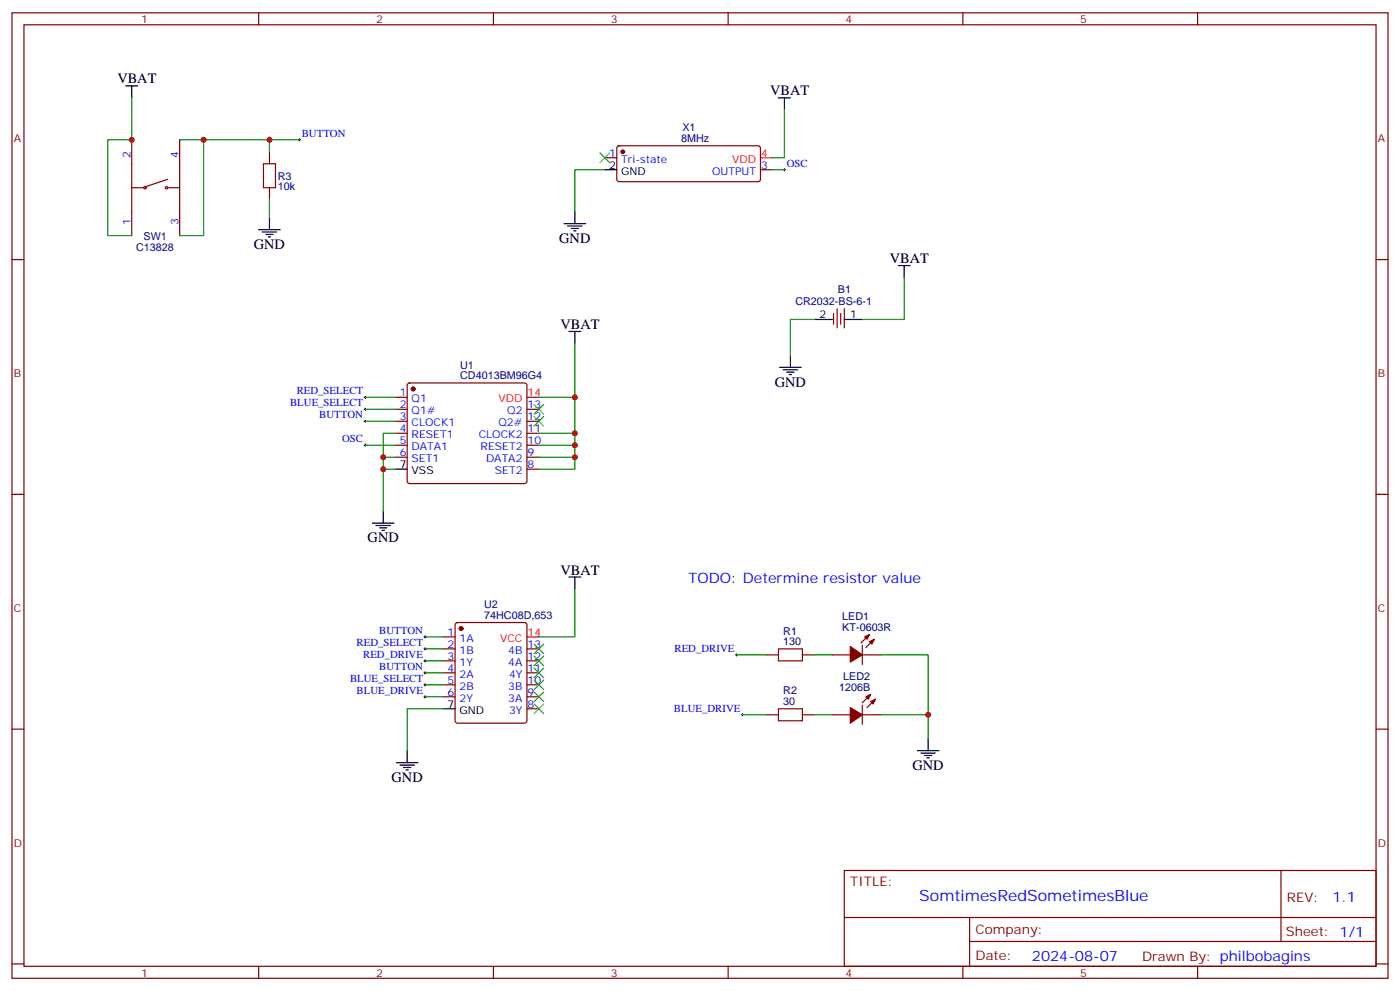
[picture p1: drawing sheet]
<svg xmlns="http://www.w3.org/2000/svg" width="412mm" height="292mm" viewBox="0 0 412 292" stroke-linecap="round" stroke-linejoin="round" font-family="sans-serif">
<g fill="none" stroke="#870000" stroke-width=".35">
<path d="M3.5 3.8h405.4v284.3h-405.4zM7.1 7.3h398.2v277.3h-398.2zM76.2 3.8v3.5M145.3 3.8v3.5M214.5 3.8v3.5M283.6 3.8v3.5M352.8 3.8v3.5M38.8 55.3h3.5M38.8 41.2v28.2M49.4 52.8l-6.4 2.1M49.4 55.3h3.5M52.9 41.2v28.2"/>
<path d="M79.4 44.7v3.5M79.4 55.3v3.5M178.2 46.5h3.5M181.9 43.1l.5-.2 41.2 .1 .4 .6v9.2l-.2 .5-.5 .2h-40.9l-.5-.2-.2-.5v-9.2zM224 50h3.5M3.5 76.4h3.6M405.3 76.4h3.6M245.5 92.3v3.2M246.6 90.9v5.7M247.6 92.3v3.2M248.7 90.9v5.7M116.4 117h3.5"/>
<path d="M120.2 113l.4-.2h33.9l.5 .2 .2 .5v28.2l-.2 .5-.5 .2h-33.9l-.4-.2-.3-.5v-28.2zM116.4 120.5h3.5M116.4 124.1h3.5M116.4 127.6h3.5M116.4 131.1h3.5M116.4 134.7h3.5M155.2 120.5h3.5M155.2 124.1h3.5M155.2 127.6h3.5M155.2 131.1h3.5M155.2 134.7h3.5M155.2 138.2h3.5"/>
<path d="M3.5 145.6h3.6M405.3 145.6h3.6M130.5 187.6h3.6M130.5 191.1h3.6M130.5 194.6h3.6M130.5 198.2h3.6M134.3 183.5l.5-.2h19.7l.5 .2 .2 .5v28.3l-.2 .5-.5 .2h-19.7l-.5-.3-.2-.4v-28.3zM155.2 191.1h3.5M155.2 194.6h3.5M155.2 198.2h3.5M225.8 192.9h3.5M236.4 192.9h3.5"/>
<path d="M245.2 192.9h5.3M254 192.9h5.3M254 190v5.7M256.1 186.9l-2.5 2.4M257.5 188.3l-2.4 2.4M3.5 214.7h3.6M130.5 201.7h3.6M130.5 205.2h3.6M155.2 201.7h3.5M155.2 205.2h3.5M155.2 208.7h3.5M225.8 210.5h3.5"/>
<path d="M236.4 210.5h3.5M245.2 210.5h5.3M254 210.5h5.3M254 207.7v5.6M256.5 204.5l-2.5 2.5M257.9 205.9l-2.5 2.5M405.3 214.7h3.6M248.7 256.4h156.6v28.2h-156.6zM377.3 256.4v20.9M248.7 270.2h156.5M285.6 277.3h119.6M285.6 270.2v14.1"/>
<path d="M3.5 283.9h3.6M76.2 284.6v3.5M145.3 284.6v3.5M214.5 284.6v3.5M283.6 284.6v3.5M352.8 284.6v3.5M405.3 283.9h3.6"/>
<circle cx="42.7" cy="55.3" r=".35"/>
<circle cx="49" cy="55.3" r=".35"/>
</g>
<g fill="#870000" stroke="#870000" stroke-width=".35">
<path d="M256.1 189l1.4-.7-.7 1.4z"/>
<path d="M254.7 187.6l1.4-.7-.7 1.4z"/>
<path d="M250.5 190.4l3.5 2.5-3.5 2.1z"/>
<path d="M250.5 208.4l3.5 2.1-3.5 2.5z"/>
<path d="M255.1 205.2l1.4-.7-.7 1.4z"/>
<path d="M256.5 206.6l1.4-.7-.7 1.4z"/>
<circle cx="135.8" cy="185.1" r=".53"/>
<circle cx="183.4" cy="44.7" r=".53"/>
<circle cx="121.7" cy="114.5" r=".53"/>
</g>
<g fill="none" stroke="#000" stroke-width=".35">
<path d="M37 25.3h3.6M38.8 25.3v3.5M229.3 28.8h3.5M231.1 28.8v3.5M178.2 50h3.5M76.2 67.6h6.3M77.3 68.3h4.2M78.3 69h2.1M79 69.7h.7M79.4 64.1v3.5M166.2 65.9h6.3M167.2 66.6h4.2"/>
<path d="M168.3 67.3h2.1M169 68h.7M169.3 62.3v3.6M264.6 78.2h3.5M266.3 78.2v3.5M167.6 97.6h3.5M169.3 97.6v3.5M239.9 94.1h5.3M248.7 94.1h5.3M229.7 108.2h6.3M230.7 108.9h4.2M231.8 109.6h2.1"/>
<path d="M232.5 110.3h.7M232.8 104.7v3.5M116.4 138.2h3.5M109.7 154.1h6.4M110.8 154.8h4.2M111.8 155.5h2.1M112.5 156.2h.7M112.9 150.5v3.6M167.6 169.9h3.5M169.3 169.9v3.6M130.5 208.7h3.6M273.4 217.6v3.5"/>
<path d="M116.8 224.6h6.3M117.8 225.3h4.3M118.9 226h2.1M119.6 226.7h.7M119.9 221.1v3.5M270.2 221.1h6.4M271.3 221.8h4.2M272.3 222.5h2.2M273 223.2h.8"/>
</g>
<path d="M224 46.5h3.5M155.2 117h3.5M155.2 187.6h3.5" fill="none" stroke="#f00" stroke-width=".35"/>
<g fill="none" stroke="#008700" stroke-width=".35">
<path d="M38.8 28.8v12.4h-7.1v28.2h7.1M231.1 32.3v14.2h-3.6M52.9 41.2h26.5M60 41.2v28.2h-7.1M79.4 58.8v5.3M88.2 41.2h-8.8v3.5M178.2 50h-8.9v12.3M227.5 50h3.6M239.9 94.1h-7.1v10.6M266.3 81.7v12.4h-12.3M107.6 117h8.8M169.3 101.1v15.9h-10.6"/>
<path d="M169.3 117v10.6h-10.6M107.6 120.5h8.8M107.6 131.1h8.8M107.6 124.1h8.8M116.4 138.2h-3.5v12.3M116.4 134.7h-3.5v3.5M116.4 127.6h-3.5v7.1M169.3 127.6v3.5h-10.6M169.3 131.1v3.6h-10.6M169.3 134.7v3.5h-10.6M169.3 173.5v14.1h-10.6M125.2 194.6h5.3"/>
<path d="M125.2 198.2h5.3M125.2 187.6h5.3M125.2 191.1h5.3M217 192.9h8.8M239.9 192.9h5.3M259.3 192.9h14.1v17.6M125.2 205.2h5.3M125.2 201.7h5.3M130.5 208.7h-10.6v12.4M218.7 210.5h7.1M239.9 210.5h5.3M259.3 210.5h14.1v7.1"/>
</g>
<g fill="none" stroke="#000" stroke-width=".29">
<path d="M87.8 41.2h.7M88.2 40.8v.7M230.7 50h.7M231.1 49.6v.7M107.2 117h.7M107.6 116.7v.7M107.2 120.5h.7M107.2 124.1h.7M107.2 131.1h.7M107.6 120.2v.7M107.6 123.7v.7M107.6 130.8v.7"/>
<path d="M124.9 194.6h.7M124.9 187.6h.7M124.9 198.2h.7M124.9 191.1h.7M125.2 187.2v.7M125.2 190.7v.8M125.2 194.3v.7M125.2 197.8v.7M216.6 192.9h.7M217 192.5v.7M124.9 205.2h.7M124.9 201.7h.7"/>
<path d="M125.2 201.3v.7M125.2 204.9v.7M218.4 210.5h.7M218.7 210.1v.8"/>
</g>
<g fill="none" stroke="#3c3" stroke-width=".35">
<path d="M176.7 45l2.9 2.9M179.6 45l-2.9 2.9M157.3 119.1l2.9 2.9M160.2 119.1l-2.9 2.9M157.3 122.7l2.9 2.8M160.2 122.7l-2.9 2.8M157.3 196.7l2.9 2.9M157.3 193.2l2.9 2.8M157.3 189.7l2.9 2.8M160.2 196.7l-2.9 2.9M160.2 193.2l-2.9 2.8M160.2 189.7l-2.9 2.8"/>
<path d="M157.3 207.3l2.9 2.8M157.3 203.8l2.9 2.8M157.3 200.3l2.9 2.8M160.2 207.3l-2.9 2.8M160.2 203.8l-2.9 2.8M160.2 200.3l-2.9 2.8"/>
</g>
<path d="M77.6 48.2h3.5v7.1h-3.5zM229.3 191.1h7.1v3.5h-7.1zM229.3 208.7h7.1v3.6h-7.1z" fill="none" stroke="#a10000" stroke-width=".35"/>
<g fill="#c00">
<circle cx="79.4" cy="41.2" r=".88"/>
<circle cx="38.8" cy="41.2" r=".88"/>
<circle cx="60" cy="41.2" r=".88"/>
<circle cx="169.3" cy="117" r=".88"/>
<circle cx="169.3" cy="127.6" r=".88"/>
<circle cx="169.3" cy="131.1" r=".88"/>
<circle cx="169.3" cy="134.7" r=".88"/>
<circle cx="273.4" cy="210.5" r=".88"/>
<circle cx="112.9" cy="138.2" r=".88"/>
<circle cx="112.9" cy="134.7" r=".88"/>
</g>
<text font-size="4.6" fill="#00f" x="270.8" y="265.4">SomtimesRedSometimesBlue</text>
<g font-size="4.2">
<text x="34.6" y="24.6">VBAT</text>
<text x="226.8" y="28.1">VBAT</text>
<text x="164.7" y="71.5">GND</text>
<text x="74.8" y="73.3">GND</text>
<text x="262.1" y="77.5">VBAT</text>
<text x="165.1" y="96.9">VBAT</text>
<text x="228.2" y="113.8">GND</text>
<text x="108.3" y="159.7">GND</text>
<text x="165.1" y="169.2">VBAT</text>
<text x="268.8" y="226.7">GND</text>
<text x="115.4" y="230.3">GND</text>
</g>
<g font-size="4.2" fill="#00f">
<text x="202.8" y="171.7">TODO: Determine resistor value</text>
<text x="392.5" y="265.6">1.1</text>
<text x="304" y="283">2024-08-07</text>
</g>
<g font-size="3.9" fill="#800">
<text x="250.5" y="260.9">TITLE:</text>
<text x="379.1" y="265.6">REV:</text>
<text x="287.4" y="275.1">Company:</text>
<text x="378.7" y="275.8">Sheet: 1/1</text>
<text x="287.4" y="282.8">Date:</text>
<text x="336.4" y="282.9">Drawn By: philbobagins</text>
</g>
<g font-size="3.2" fill="#800">
<text x="41.6" y="6.8">1</text>
<text x="110.8" y="6.8">2</text>
<text x="179.9" y="6.8">3</text>
<text x="249.1" y="6.8">4</text>
<text x="318.2" y="6.8">5</text>
<text x="4.1" y="41.9">A</text>
<text x="405.9" y="41.9">A</text>
<text x="4.1" y="111">B</text>
<text x="405.9" y="111">B</text>
<text x="4.1" y="180.2">C</text>
<text x="405.9" y="180.2">C</text>
<text x="4.1" y="249.3">D</text>
<text x="405.9" y="249.3">D</text>
<text x="41.6" y="287.6">1</text>
<text x="110.8" y="287.6">2</text>
<text x="179.9" y="287.6">3</text>
<text x="249.1" y="287.6">4</text>
<text x="318.2" y="287.6">5</text>
</g>
<g font-size="3.2" fill="#00f">
<text x="88.9" y="40.3">BUTTON</text>
<text x="38.5" y="46.5" transform="rotate(-90 38.5 46.5)">2</text>
<text x="52.6" y="46.5" transform="rotate(-90 52.6 46.5)">4</text>
<text x="179.5" y="46.1">1</text>
<text x="183" y="47.9">Tri-state</text>
<text x="209.7" y="51.4">OUTPUT</text>
<text x="224.2" y="49.6">3</text>
<text x="231.8" y="49.1">OSC</text>
<text x="38.5" y="66.1" transform="rotate(-90 38.5 66.1)">1</text>
<text x="52.6" y="66.1" transform="rotate(-90 52.6 66.1)">3</text>
<text x="85.5" y="119.7">BLUE_SELECT</text>
<text x="87.4" y="116.1">RED_SELECT</text>
<text x="117.8" y="116.7">1</text>
<text x="121.2" y="118.4">Q1</text>
<text x="94.1" y="123.2">BUTTON</text>
<text x="117.8" y="120.2">2</text>
<text x="117.8" y="123.7">3</text>
<text x="121.2" y="122">Q1#</text>
<text x="121.2" y="125.5">CLOCK1</text>
<text x="146.8" y="125.5">Q2#</text>
<text x="149.4" y="122">Q2</text>
<text x="155.4" y="123.7">12</text>
<text x="155.4" y="120.2">13</text>
<text x="100.8" y="130.2">OSC</text>
<text x="117.8" y="127.2">4</text>
<text x="117.8" y="130.8">5</text>
<text x="121.2" y="129">RESET1</text>
<text x="141" y="129">CLOCK2</text>
<text x="155.4" y="130.8">10</text>
<text x="155.4" y="127.2">11</text>
<text x="117.8" y="134.3">6</text>
<text x="121.2" y="132.5">DATA1</text>
<text x="121.2" y="136.1">SET1</text>
<text x="141.6" y="132.5">RESET2</text>
<text x="143.2" y="136.1">DATA2</text>
<text x="155.4" y="137.8">8</text>
<text x="155.4" y="134.3">9</text>
<text x="145.8" y="139.6">SET2</text>
<text x="105" y="190.2">RED_SELECT</text>
<text x="111.7" y="186.7">BUTTON</text>
<text x="131.9" y="187.2">1</text>
<text x="131.9" y="190.7">2</text>
<text x="135.4" y="189">1A</text>
<text x="155.4" y="190.7">13</text>
<text x="198.7" y="192">RED_DRIVE</text>
<text x="107" y="193.7">RED_DRIVE</text>
<text x="111.7" y="197.3">BUTTON</text>
<text x="131.9" y="194.3">3</text>
<text x="131.9" y="197.8">4</text>
<text x="135.4" y="192.5">1B</text>
<text x="135.4" y="196">1Y</text>
<text x="149.7" y="192.5">4B</text>
<text x="149.7" y="196">4A</text>
<text x="155.4" y="197.8">11</text>
<text x="155.4" y="194.3">12</text>
<text x="103.1" y="200.8">BLUE_SELECT</text>
<text x="131.9" y="201.3">5</text>
<text x="135.4" y="199.6">2A</text>
<text x="135.4" y="203.1">2B</text>
<text x="149.7" y="203.1">3B</text>
<text x="149.9" y="199.6">4Y</text>
<text x="155.4" y="201.3">10</text>
<text x="105" y="204.3">BLUE_DRIVE</text>
<text x="131.9" y="204.9">6</text>
<text x="135.4" y="206.6">2Y</text>
<text x="149.7" y="206.6">3A</text>
<text x="155.4" y="208.4">8</text>
<text x="155.4" y="204.9">9</text>
<text x="198.5" y="209.6">BLUE_DRIVE</text>
<text x="149.9" y="210.1">3Y</text>
</g>
<g font-size="3.2" fill="#000080">
<text x="200.7" y="41.9">8MHz</text>
<text x="201" y="38.7">X1</text>
<text x="81.8" y="52.9">R3</text>
<text x="81.8" y="56.1">10k</text>
<text x="42.3" y="70.5">SW1</text>
<text x="40.1" y="74.1">C13828</text>
<text x="234.3" y="89.9">CR2032-BS-6-1</text>
<text x="246.8" y="86.4">B1</text>
<text x="135.6" y="111.7">CD4013BM96G4</text>
<text x="135.6" y="108.5">U1</text>
<text x="142.6" y="179.1">U2</text>
<text x="142.6" y="182.3">74HC08D,653</text>
<text x="248.1" y="185.8">KT-0603R</text>
<text x="248.1" y="182.6">LED1</text>
<text x="230.7" y="190">130</text>
<text x="230.7" y="186.9">R1</text>
<text x="247.2" y="203.4">1206B</text>
<text x="248.4" y="200.2">LED2</text>
<text x="230.7" y="207.7">30</text>
<text x="230.7" y="204.5">R2</text>
</g>
<g font-size="3.2" fill="#f00">
<text x="215.6" y="47.9">VDD</text>
<text x="224.2" y="46.1">4</text>
<text x="146.9" y="118.4">VDD</text>
<text x="155.4" y="116.7">14</text>
<text x="147.3" y="189">VCC</text>
<text x="155.4" y="187.2">14</text>
</g>
<g font-size="3.2">
<text x="179.5" y="49.6">2</text>
<text x="183" y="51.4">GND</text>
<text x="241.4" y="93.7">2</text>
<text x="250.5" y="93.7">1</text>
<text x="117.8" y="137.8">7</text>
<text x="121.2" y="139.6">VSS</text>
<text x="131.9" y="208.4">7</text>
<text x="135.4" y="210.1">GND</text>
</g>
</svg>
